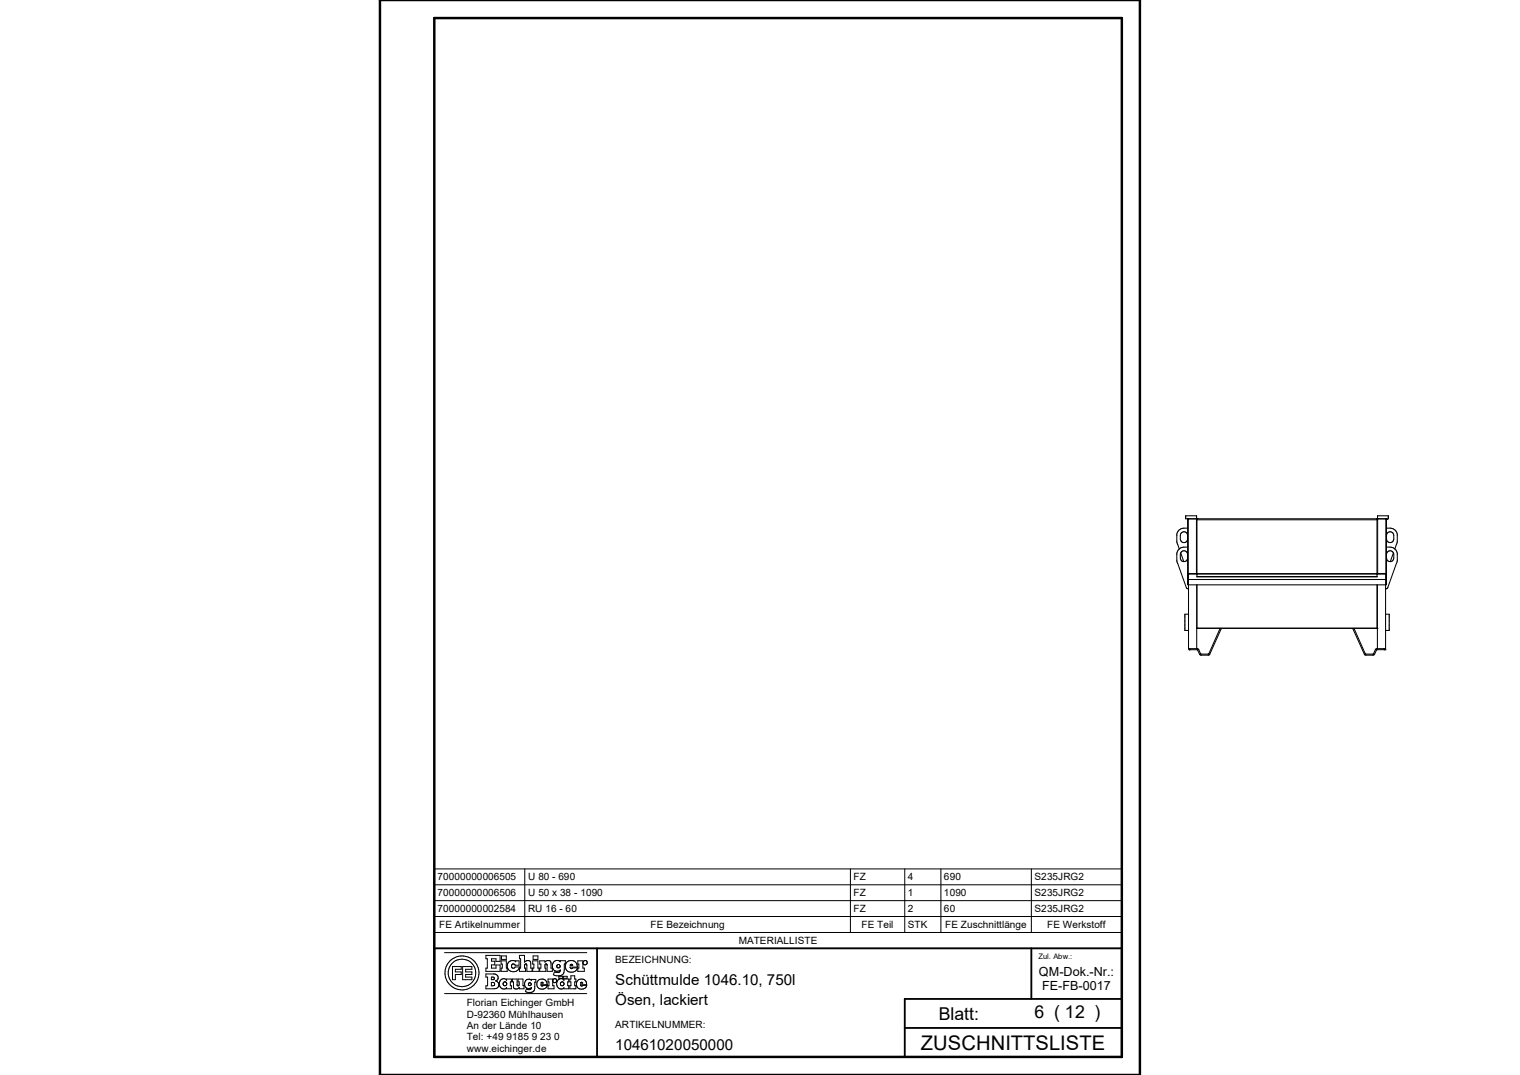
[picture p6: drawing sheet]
<svg xmlns="http://www.w3.org/2000/svg" width="297mm" height="210mm" viewBox="0 0 297 210" stroke-linecap="round" stroke-linejoin="round" font-family="sans-serif">
<g fill="none" stroke="#000" stroke-width=".2">
<path d="M230.7 108l.6 1.7M232.1 101.5h.1M232.1 101.4v12.8v-2.1M232.1 113.9h.1M232.1 108.3a.71 .71 0 0 0-.8-.7 .71 .71 0 0 0-.7 .7v.7a.71 .71 0 0 0 .7 .7 .71 .71 0 0 0 .8-.7M232.1 106.9h-.8a1.48 1.48 0 0 0-1.3 1.2v1.7l1.8 5 .4 .2M232.1 104.6a.71 .71 0 0 0-.8-.7 .71 .71 0 0 0-.7 .7v.7a.71 .71 0 0 0 .7 .7 .71 .71 0 0 0 .8-.7M232.1 103.2a1.64 1.64 0 0 0-2.1 1.2v1.5l.4 1.3M232.1 101.4v.1M232.2 112.1h-.1M232.2 101.4v10.7h1.7M232.2 113.2h38.6"/>
<path d="M232.2 112.1v14.6h1.8l.7 1.1 1.5-.1 2.2-4.9 .2 .1-2.3 5-1.7 .1-.6-1.1h-1.7M232.2 120h-.7v3.2h.7M233.8 114.3v12.4M233.9 112.1l-1.7-.1-.1 .1M233.9 101.4h.1M233.9 112.1h35.2M233.9 101.4v11.3h35.2v-11.3M233.9 114.3v8.5M233.9 112.6h35.2M233.9 101.6h35.2M269.1 112.1h.1M269.1 101.4h.1"/>
<path d="M269.1 114.3v8.5M269.1 101.4h-37.4v-.6h2.1v11.3M269.1 101.4h2.2v-.6h-2.1v.6M269.1 112l1.8 .1h-1.8zM269.1 114.3v12.4M269.2 112.1h-.1M269.2 101.4v10.7M270.7 120h.8v3.2h-.8M270.7 114.3v12.4h-1.7l-.7 1.1-1.5-.1-2.2-4.9-.2 .1 2.3 5 1.7 .1 .2-.2 .4-.9h1.6M270.7 112.1h.1M270.8 101.4v12.9h-38.6M270.8 113.9h.1"/>
<path d="M270.8 101.4l.1 .1M270.9 101.5h.1M270.9 101.5v12.7l-.1-2.1M270.9 108.3a.71 .71 0 0 1 .7-.7 .71 .71 0 0 1 .7 .7v.7a.71 .71 0 0 1-.7 .7 .71 .71 0 0 1-.7-.7M270.9 104.6a.71 .71 0 0 1 .7-.7 .71 .71 0 0 1 .7 .7v.7a.71 .71 0 0 1-.7 .7 .71 .71 0 0 1-.7-.7M270.9 106.9h.7a1.48 1.48 0 0 1 1.4 1.2v1.5l-.1 .5M270.9 103.2h.7a1.47 1.47 0 0 1 1.4 1.2v1.5l-.5 1.3M272.3 108l-.6 1.7M272.9 110.1h.1M272.9 110.1l-1.7 4.7-.5 .2M232.3 126.9h.1M232.3 126.7v.2"/>
<path d="M232.5 126.7v.2M233.8 122.7h35.3M233.9 122.8h.1M233.9 122.7h35.2M269.1 122.8h.1M270.5 126.7v.2M270.6 126.9h.1M270.6 126.7v.2M84.9 169.8h134.3v15.5h-134.3zM84.9 172.9h134.3M84.9 176h134.3M84.9 179.1h134.3"/>
<path d="M102.5 169.8v12.4M166.2 169.8v12.4M176.8 169.8v12.4M183.9 169.8v12.4M201.5 169.8v12.4M84.9 182.2h134.3M86.9 186.1h27.8M86.9 194.1h27.8M88.4 188.8h1.7v.6h-1.1v.5h1.1v.5h-1.1v1h-.6zM90.4 188.8h1.8v.6h-1.2v.5h1.2v.5h-1.2v.5h1.2v.5h-1.8zM94.9 186.6h2.8v1.2h-.8v-.5h-.9v.5h.7v.7h-.7v.6h.9v-.6h.8v1.3h-2.8v-.7h.3v-1.8h-.3zM94.9 190.3h1.7a.68 .68 0 0 1 .7 .5 .68 .68 0 0 1-.5 .8 .79 .79 0 0 1 .6 .9 .79 .79 0 0 1-.9 .7h-1.6v-.6h.4v-1.7h-.4z"/>
<path d="M96 190.9h.5v.4l-.5 .1zM96 191.9l.5 .1a.34 .34 0 0 1 .1 .4 .34 .34 0 0 1-.4 .2h-.2zM97.8 191.4a.74 .74 0 0 1 1.2 .1v-.2h.9v.5h-.2v.8h.2v.6h-.9v-.3a.94 .94 0 0 1-1.3-.1 .94 .94 0 0 1 .1-1.4zM97.9 187.7h1v1.4h.2v.7h-1.2v-.7h.2v-.8h-.2zM98 186.7h.9v.7h-.9zM99.4 187.9a1.01 1.01 0 0 1 1.4 0v-.2h.6v.9h-.7a.38 .38 0 0 0-.6-.2 .38 .38 0 0 0 0 .6 .38 .38 0 0 0 .6-.1h.8a1.18 1.18 0 0 1-1.7 .9 1.18 1.18 0 0 1-.4-1.9zM100.1 191.3h.9l.1 1.3h.3v-.2v-.6h-.2v-.5h1v1.3h.2v.6h-1v-.3a.62 .62 0 0 1-.5 .3 .62 .62 0 0 1-.6-.4v-1h-.2zM101.5 186.6h1v1.4a.64 .64 0 0 1 .7-.4 .64 .64 0 0 1 .5 .6v.9h.3v.7h-1.1l-.1-1.5-.3 .2v.6h.2v.7h-1.2v-.7h.2v-1.8h-.2zM103.8 192.9a.56 .56 0 0 1-.4 .5 .56 .56 0 0 1-.6-.2l-.1 .5a1.4 1.4 0 0 0 1.6-.1l.2-.6v-1.1h.2v-.6h-.9v.2a.87 .87 0 0 0-1.1 .1 .87 .87 0 0 0-.1 1.1 .81 .81 0 0 0 1.2 .2M104.1 187.7h1v1.4h.2v.7h-1.2v-.7h.2v-.8h-.2zM104.2 186.7h.9v.7h-.9zM105.2 191.5a1.02 1.02 0 0 1 1.1-.2 1.02 1.02 0 0 1 .6 1.1h-1.2a.24 .24 0 0 0 .2 .2 .24 .24 0 0 0 .2-.1h.8a1.04 1.04 0 0 1-1.5 .6 1.04 1.04 0 0 1-.2-1.6z"/>
<path d="M105.8 192l.2-.1 .1 .2h-.4zM106.8 188.3h-.2l-.1 .3 .2 1.2h-1.2v-.7h.2v-.8h-.2v-.6h1v.3l.4-.3h.4l.3 .2 .1 1.2h.2v.7h-1l-.1-1.4M108 191.6v-.3h-.9v.5h.2l-.2 1.4h1.2v-.6h-.3v-.9M108 191.7h.1M108 191.6h.1M108 191.6a.39 .39 0 0 1 .6-.3 .39 .39 0 0 1 0 .7 .39 .39 0 0 1-.6-.3M108.2 187.9a.81 .81 0 0 1 1.3 0v-.2h1v.6h-.2v1a1.24 1.24 0 0 1-.6 1.3 1.24 1.24 0 0 1-1.4-.1l-.2-.1 .2-.5a.68 .68 0 0 0 1.2-.4 .99 .99 0 0 1-1.3 0 .99 .99 0 0 1-.1-1.3zM109 191.4a.74 .74 0 0 1 1.2 .1v-.2h.9v.5h-.2v.8h.2v.6h-.9v-.3a.94 .94 0 0 1-1.3-.1 .94 .94 0 0 1 .1-1.4zM109.2 190.7h.8v.4h-.8zM110.1 190.7h.7v.4h-.7zM110.8 187.9a1.36 1.36 0 0 1 1.4-.1 1.16 1.16 0 0 1 .6 1.1h-1.4a.3 .3 0 0 0 .2 .3 .3 .3 0 0 0 .3-.1h.9a1.21 1.21 0 0 1-1.7 .7 1.21 1.21 0 0 1-.3-1.9zM111.5 188.5l.3-.1 .1 .2h-.5z"/>
<path d="M111.5 188.4v.1M111.6 190.6h.7v.7h.2v.5h-.2v.8h.2v.6h-1.1v-.6h.2v-.8h-.2v-.5h.2zM112.9 191.5a1.03 1.03 0 0 1 1.2-.1 1.03 1.03 0 0 1 .5 1h-1.2a.26 .26 0 0 0 .2 .2 .26 .26 0 0 0 .3-.1h.8a1.04 1.04 0 0 1-1.6 .6 1.04 1.04 0 0 1-.2-1.6zM113.5 192l.2-.1 .2 .2h-.5zM113.9 188.1v-.4h-1v.6h.2v.8h-.2v.7h1.3v-.7h-.3v-.9M113.9 188.2h.1M113.9 188.1h.1M113.9 188.1a.41 .41 0 0 1 .6-.4 .41 .41 0 0 1 .2 .7 .41 .41 0 0 1-.7-.1l-.1-.1"/>
<circle cx="90.3" cy="190.1" r="3.3"/>
<circle cx="90.3" cy="190.1" r="2.69"/>
<circle cx="98.7" cy="192.2" r=".38"/>
<circle cx="103.5" cy="192.3" r=".28"/>
<circle cx="109.1" cy="188.8" r=".34"/>
<circle cx="109.8" cy="192.2" r=".37"/>
</g>
<path d="M74.2 0h148.5v210h-148.5zM84.9 3.5h134.3v203h-134.3z" fill="none" stroke="#000" stroke-width=".48"/>
<path d="M84.9 185.3h134.3v21.2h-134.3zM116.7 185.3v21.2M201.5 185.3v9.9M219.2 195.2h-42.4v11.3M176.8 200.8h42.4" fill="none" stroke="#000" stroke-width=".36"/>
<text font-size="3.9" x="180" y="205.1">ZUSCHNITTSLISTE</text>
<g font-size="3.5">
<text x="183.4" y="199.2">Blatt:</text>
<text x="202.1" y="198.9">6 ( 12 )</text>
</g>
<g font-size="3">
<text x="120.2" y="192.4">Schüttmulde 1046.10, 750l</text>
<text x="120.2" y="196.3">Ösen, lackiert</text>
<text x="120.2" y="205.1">10461020050000</text>
</g>
<g font-size="2.5">
<text x="203" y="190.6">QM-Dok.-Nr.:</text>
<text x="203.6" y="193.4">FE-FB-0017</text>
</g>
<g font-size="2">
<text x="85.5" y="172">70000000006505</text>
<text x="103.2" y="172">U 80 - 690</text>
<text x="166.8" y="172">FZ</text>
<text x="177.4" y="172">4</text>
<text x="184.4" y="172">690</text>
<text x="202.1" y="172">S235JRG2</text>
<text x="85.5" y="175.1">70000000006506</text>
<text x="85.5" y="178.2">70000000002584</text>
<text x="103.2" y="175.1">U 50 x 38 - 1090</text>
<text x="103.2" y="178.2">RU 16 - 60</text>
<text x="166.8" y="175.1">FZ</text>
<text x="166.8" y="178.2">FZ</text>
<text x="177.4" y="175.1">1</text>
<text x="177.4" y="178.2">2</text>
<text x="184.4" y="175.1">1090</text>
<text x="184.4" y="178.2">60</text>
<text x="202.1" y="175.1">S235JRG2</text>
<text x="202.1" y="178.2">S235JRG2</text>
<text x="85.8" y="181.3">FE Artikelnummer</text>
<text x="127.1" y="181.3">FE Bezeichnung</text>
<text x="144.4" y="184.4">MATERIALLISTE</text>
<text x="168.3" y="181.3">FE Teil</text>
<text x="177.4" y="181.3">STK</text>
<text x="184.7" y="181.3">FE Zuschnittlänge</text>
<text x="204.6" y="181.3">FE Werkstoff</text>
<text x="120.2" y="188.1">BEZEICHNUNG:</text>
<text x="91.2" y="196.6">Florian Eichinger GmbH</text>
<text x="91.2" y="198.8">D-92360 Mühlhausen</text>
<text x="91.2" y="201">An der Lände 10</text>
<text x="91.2" y="203.2">Tel: +49 9185 9 23 0</text>
<text x="120.2" y="200.8">ARTIKELNUMMER:</text>
<text x="91.2" y="205.5">www.eichinger.de</text>
</g>
<text font-size="1.5" x="202.9" y="187.4">Zul. Abw.:</text>
</svg>
